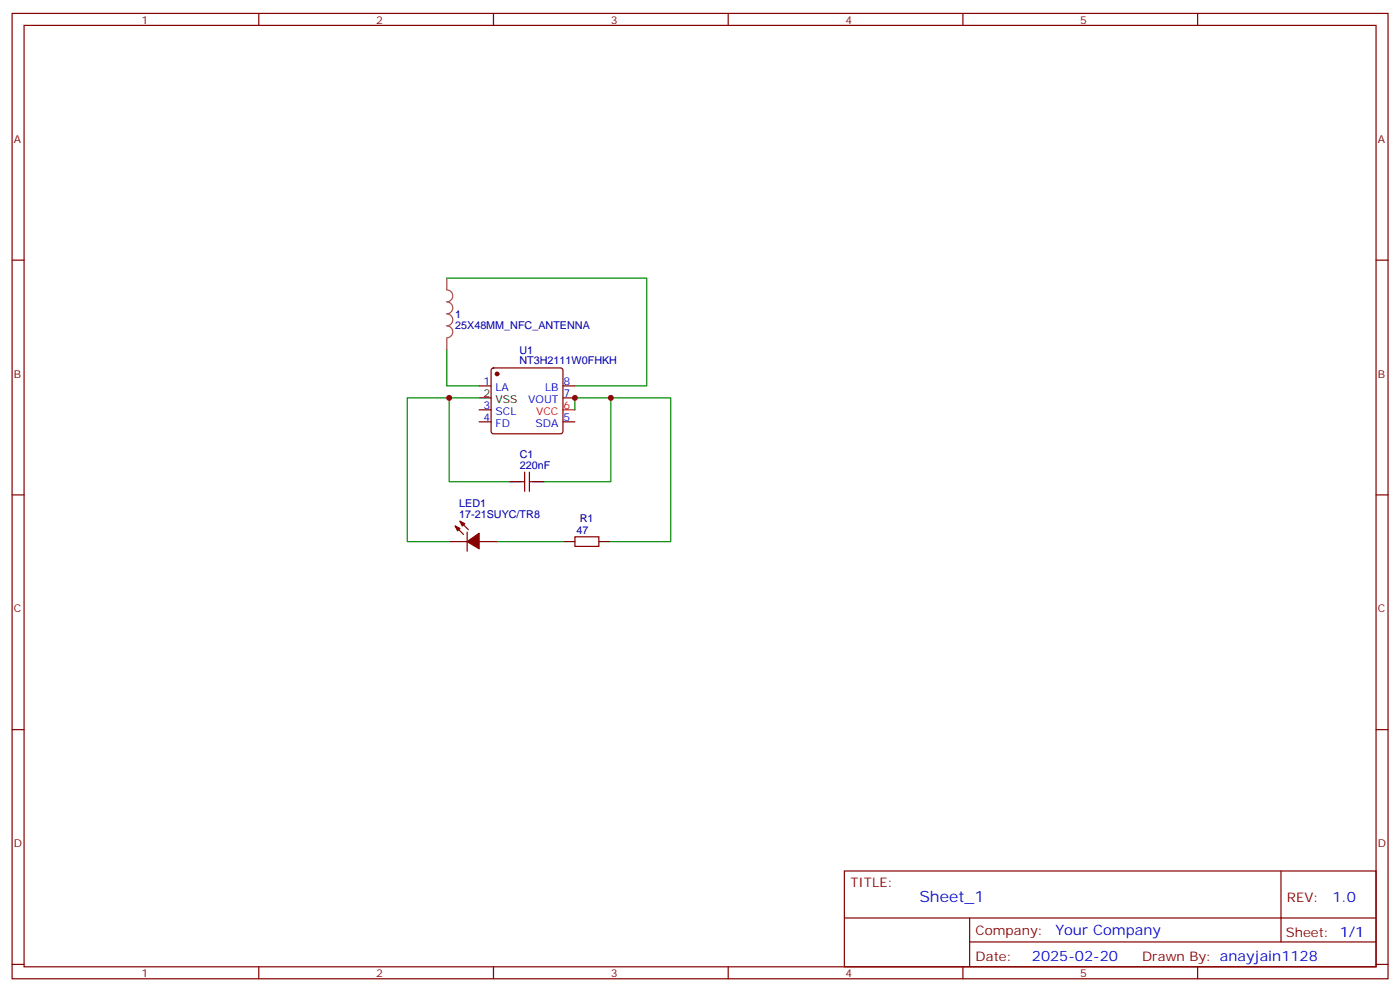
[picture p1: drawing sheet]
<svg xmlns="http://www.w3.org/2000/svg" width="412mm" height="292mm" viewBox="0 0 412 292" stroke-linecap="round" stroke-linejoin="round" font-family="sans-serif">
<g fill="none" stroke="#870000" stroke-width=".35">
<path d="M3.6 4h405.3v284.3h-405.3zM7.1 7.5h398.3v277.3h-398.3zM76.2 4v3.5M145.4 4v3.5M214.5 4v3.5M283.7 4v3.5M352.8 4v3.5M3.6 76.6h3.5M405.4 76.6h3.5M141.1 113.7h3.6M144.9 108.6l.5-.2h19.7l.5 .2 .2 .5v18l-.2 .5-.5 .2h-19.7l-.5-.3-.2-.4v-18zM165.8 113.7h3.6"/>
<path d="M165.8 117.2h3.6M141.1 124.2h3.6M141.1 120.7h3.6M154.6 139.1v5.6M156 139.1v5.6M165.8 124.2h3.6M3.6 145.8h3.5M132.3 159.5h5.3M134.1 154.9l2.5 2.5M135.5 153.5l2.5 2.5M137.6 156.7v5.6M141.1 159.5h5.3"/>
<path d="M153.5 141.9h1.1M156 141.9h1M169.4 158.1h7v2.8h-7zM405.4 145.8h3.5M3.6 214.9h3.5M405.4 214.9h3.5M248.7 256.5h156.7v28.3h-156.7zM377.4 256.6v20.8M248.8 270.4h156.4M285.7 277.4h119.5M285.7 270.4v14.1M3.6 284.1h3.5"/>
<path d="M76.2 284.8v3.5M145.4 284.8v3.5M214.5 284.8v3.5M283.7 284.8v3.5M352.8 284.8v3.5M405.4 284.1h3.5"/>
</g>
<path d="M165.8 120.7h3.6" fill="none" stroke="#f00" stroke-width=".35"/>
<path d="M141.1 117.2h3.6M150 141.9h3.5M157 141.9h3.5M165.8 159.5h3.6M176.4 159.5h3.6" fill="none" stroke="#000" stroke-width=".35"/>
<g fill="#870000" stroke="#870000" stroke-width=".35">
<path d="M134.1 154.9l1.4 .7-.7 .8z"/>
<path d="M135.5 153.5l1.4 .7-.7 .7z"/>
<path d="M137.6 159.5l3.5-2.4v4.5z"/>
<circle cx="146.4" cy="110.1" r=".53"/>
</g>
<path d="M131.6 81.9v3.5a1.76 1.76 0 0 1 1.8 1.8 1.76 1.76 0 0 1-1.8 1.7 1.76 1.76 0 0 1 1.8 1.8 1.76 1.76 0 0 1-1.8 1.7 1.76 1.76 0 0 1 1.8 1.8 1.76 1.76 0 0 1-1.8 1.8 1.76 1.76 0 0 1 1.8 1.7 1.76 1.76 0 0 1-1.8 1.8M131.6 99.6v3.5" fill="none" stroke="#a64a4a" stroke-width=".35"/>
<path d="M131.6 81.9h58.9v31.8h-21.1M131.6 103.1v10.6h9.5M132.3 117.2h-12.3v42.3h12.3M141.1 117.2h-8.8v24.7h17.7M180 117.2h17.6v42.3h-17.6M169.4 120.7v-3.5h10.6v24.7h-19.5M146.4 159.5h19.4" fill="none" stroke="#008700" stroke-width=".35"/>
<g fill="#c00">
<circle cx="169.4" cy="117.2" r=".88"/>
<circle cx="180" cy="117.2" r=".88"/>
<circle cx="132.3" cy="117.2" r=".88"/>
</g>
<text font-size="4.6" fill="#00f" x="270.8" y="265.6">Sheet_1</text>
<g font-size="4.2" fill="#00f">
<text x="392.5" y="265.8">1.0</text>
<text x="310.9" y="275.4">Your Company</text>
<text x="304" y="283.2">2025-02-20</text>
</g>
<g font-size="3.9" fill="#800">
<text x="250.5" y="261.1">TITLE:</text>
<text x="379.1" y="265.8">REV:</text>
<text x="287.4" y="275.3">Company:</text>
<text x="378.8" y="275.9">Sheet: 1/1</text>
<text x="287.4" y="283">Date:</text>
<text x="336.5" y="283.1">Drawn By: anayjain1128</text>
</g>
<g font-size="3.2" fill="#800">
<text x="41.7" y="6.9">1</text>
<text x="110.8" y="6.9">2</text>
<text x="180" y="6.9">3</text>
<text x="249.1" y="6.9">4</text>
<text x="318.2" y="6.9">5</text>
<text x="4.1" y="42.1">A</text>
<text x="405.9" y="42.1">A</text>
<text x="4.1" y="111.2">B</text>
<text x="405.9" y="111.2">B</text>
<text x="4.1" y="180.3">C</text>
<text x="405.9" y="180.3">C</text>
<text x="4.1" y="249.5">D</text>
<text x="405.9" y="249.5">D</text>
<text x="41.7" y="287.8">1</text>
<text x="110.8" y="287.8">2</text>
<text x="180" y="287.8">3</text>
<text x="249.1" y="287.8">4</text>
<text x="318.2" y="287.8">5</text>
</g>
<g font-size="3.2" fill="#000080">
<text x="134.1" y="93.7">1</text>
<text x="134.1" y="96.9">25X48MM_NFC_ANTENNA</text>
<text x="153" y="107.3">NT3H2111W0FHKH</text>
<text x="153" y="104.2">U1</text>
<text x="153.2" y="134.8">C1</text>
<text x="153.2" y="138">220nF</text>
<text x="135.3" y="149.3">LED1</text>
<text x="135.3" y="152.5">17-21SUYC/TR8</text>
<text x="170.8" y="153.9">R1</text>
<text x="169.8" y="157.2">47</text>
</g>
<g font-size="3.2" fill="#00f">
<text x="142.5" y="113.3">1</text>
<text x="166" y="113.3">8</text>
<text x="146" y="115.1">LA</text>
<text x="155.6" y="118.6">VOUT</text>
<text x="160.6" y="115.1">LB</text>
<text x="166" y="116.8">7</text>
<text x="142.5" y="123.9">4</text>
<text x="142.5" y="120.4">3</text>
<text x="146" y="125.7">FD</text>
<text x="146" y="122.1">SCL</text>
<text x="157.8" y="125.7">SDA</text>
<text x="166" y="123.9">5</text>
</g>
<g font-size="3.2">
<text x="142.5" y="116.8">2</text>
<text x="146" y="118.6">VSS</text>
</g>
<g font-size="3.2" fill="#f00">
<text x="157.9" y="122.1">VCC</text>
<text x="166" y="120.4">6</text>
</g>
</svg>
